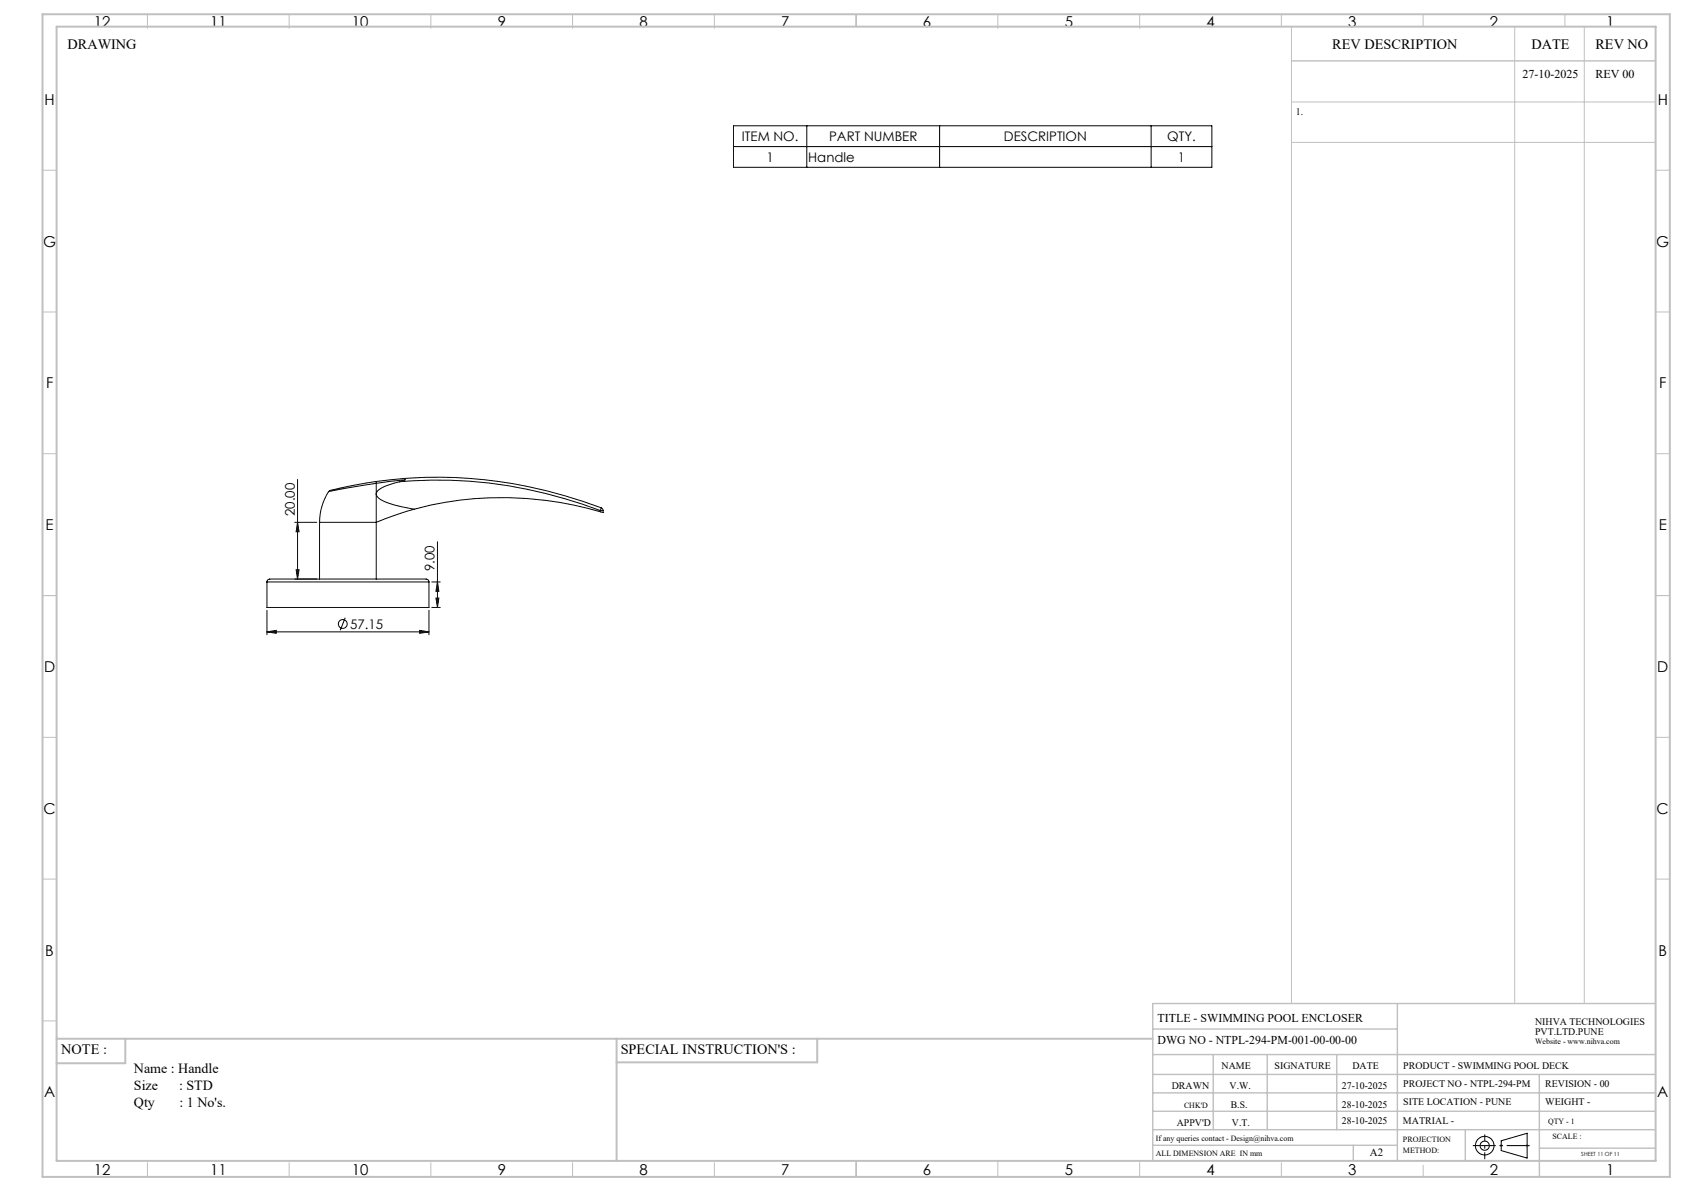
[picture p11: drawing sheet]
<svg xmlns="http://www.w3.org/2000/svg" width="594mm" height="420mm" viewBox="0 0 594 420" stroke-linecap="round" stroke-linejoin="round" font-family="sans-serif">
<g fill="none" stroke="#000" stroke-width=".35">
<path d="M258.7 44.4h168.8v14.6h-168.8zM258.7 51.7h168.8M284.6 44.4v14.6M331.4 44.4v14.6M406 44.4v14.6M105 169.1v35.1M115.9 173.3a20.8 20.8 0 0 0-3.2 10.9M116.5 172.9l-.6 .5M132.6 169.8l-9.9 1.7-6.1 1.4M132.6 169.8l.1 .6M132.7 174.2a3.4 3.4 0 0 0 2.7 2.6 43.3 43.3 0 0 0 10.7 2.8M132.7 174.2v10"/>
<path d="M132.7 170.4v3.8M132.7 170.4l-16.8 3M141 169.9l-6.2 2.1-1.4 .9-.7 1.3M141 169.9a158.2 158.2 0 0 1 70.7 10.1M142.7 168.7l.1 .5M142.7 168.7a161 161 0 0 1 69.4 10.4M142.7 168.7l-10.1 1.1M142.8 169.2l-1.8 .7M142.8 169.2l-10.1 1.2M146.1 179.6a121 121 0 0 1 65.6 .9M146.1 179.6l-6.6 2-6.8 2.6M212.1 179.1l-.4 .9"/>
<path d="M212.1 179.1l.6 .9M104 184.2h7.7M105 184.2l.5 3.3h-1zM112.7 184.2h20M112.7 184.2v20M132.7 184.2v20M154.3 191v23.2M211.7 180h1M211.7 180v.5M212.7 180v.8l-1-.3M94.2 215.2v8.6M94.2 205.2a1.51 1.51 0 0 1 2.1-1h54a1.02 1.02 0 0 1 1 1"/>
<path d="M94.2 205.2v9h57.1v-9M94.2 205.2h57.1M104 204.2h7.7M104.5 200.9h1l-.5 3.3zM121.8 217.8l-1.8 4.5M151.3 215.2v8.6M152.3 214.2h3M152.3 205.2h3M153.8 210.9h1l-.5 3.3zM154.3 205.2l.5 3.3h-1zM94.2 222.8l3.2-.5v1zM94.2 222.8h57.1"/>
<path d="M148 222.3l3.3 .5-3.3 .5zM529.5 402.3l9.2-2.7v8.8l-9.2-2.7z"/>
<circle cx="120.9" cy="220" r="1.55"/>
<circle cx="523.7" cy="404" r="1.62"/>
<circle cx="523.7" cy="404" r="3.3"/>
</g>
<g fill="none" stroke="#c0c0c0" stroke-width=".35">
<path d="M52 5v5M102 5v5M152 5v5M202 5v5M252 5v5M302 5v4.4M352 5v5M402 5v5M452 5v4.4M455.5 9.4v344.5M502 5v4.4M534.3 9.4v344.5"/>
<path d="M552 5v4.4M558.8 9.4v344.5M455.5 36h128.5M455.5 50.2h128.5M15 60h5M584 60h5M15 110h5M584 110h5M15 160h5M584 160h5M15 210h5M584 210h5"/>
<path d="M15 260h5M584 260h5M15 310h5M584 310h5M15 360h5M52 410v5M102 410v5M152 410v5M202 410v5M252 410v5M302 409.4v5.6M352 409.4v5.6"/>
<path d="M402 410v5M452 410v5M502 410.9v4.1M529 404h1M529.2 403.7l.7 .7M529.5 403.5v1M529.9 403.7l-.7 .7M538.1 404h1.1M538.3 403.7l.7 .7M538.7 403.5v1M539 403.7l-.7 .7"/>
</g>
<path d="M519.5 404h20.1" fill="none" stroke="#000" stroke-width=".35" stroke-dasharray="15.2 1.3 1.3 1.3" stroke-dashoffset="7.1" stroke-linecap="butt"/>
<path d="M523.7 408.8v-8.7" fill="none" stroke="#000" stroke-width=".35" stroke-dasharray="15.2 1.3 1.3 1.3" stroke-dashoffset="12.8" stroke-linecap="butt"/>
<g fill="none" stroke="#c0c0c0" stroke-width=".5">
<path d="M455.5 21.5h128.5M492.9 353.9v55.5M584 353.9h-177.4v55.5M406.6 371.9h177.4M406.6 378.9h177.4M406.6 362.9h86.3M428 371.9v26.5M447 371.9v26.5M471.5 371.9v26.5M543 378.9v36.1M406.6 391.9h177.4M406.6 385.4h177.4"/>
<path d="M406.6 398.4h177.4M516.9 398.4v11M406.6 403.9h86.3M477.3 403.9v5.5M543 404.9h41"/>
</g>
<path d="M15 5h574v410h-574zM20 9.4h564v400h-564zM20 366.3h386.6M44.2 366.3v8.6h-24.2M217.5 366.3v43.1M288.3 366.3v8.3h-70.8" fill="none" stroke="#c0c0c0" stroke-width=".7"/>
<g fill="#000">
<path d="M105 184.2l.5 3.3h-1zM104.5 200.9h1l-.5 3.3z"/>
<path d="M153.8 210.9h1l-.5 3.3zM154.3 205.2l.5 3.3h-1z"/>
<path d="M148 222.3l3.3 .5-3.3 .5zM94.2 222.8l3.2-.5v1z"/>
</g>
<g font-size="5.3">
<text x="33.1" y="9.5">12</text>
<text x="74.1" y="9.5">11</text>
<text x="124.1" y="9.5">10</text>
<text x="175.6" y="9.5">9</text>
<text x="225.6" y="9.5">8</text>
<text x="275.6" y="9.5">7</text>
<text x="325.6" y="9.5">6</text>
<text x="375.6" y="9.5">5</text>
<text x="425.6" y="9.5">4</text>
<text x="475.6" y="9.5">3</text>
<text x="525.6" y="9.5">2</text>
<text x="566.6" y="9.5">1</text>
<text x="15.7" y="37">H</text>
<text x="584.7" y="37">H</text>
<text x="15.2" y="87">G</text>
<text x="584.2" y="87">G</text>
<text x="16.2" y="137">F</text>
<text x="585.2" y="137">F</text>
<text x="16.1" y="187">E</text>
<text x="585.1" y="187">E</text>
<text x="15.5" y="237">D</text>
<text x="584.5" y="237">D</text>
<text x="15.4" y="287">C</text>
<text x="584.4" y="287">C</text>
<text x="16" y="337">B</text>
<text x="585" y="337">B</text>
<text x="15.5" y="387">A</text>
<text x="584.5" y="387">A</text>
<text x="33.1" y="414.5">12</text>
<text x="74.1" y="414.5">11</text>
<text x="124.1" y="414.5">10</text>
<text x="175.6" y="414.5">9</text>
<text x="225.6" y="414.5">8</text>
<text x="275.6" y="414.5">7</text>
<text x="325.6" y="414.5">6</text>
<text x="375.6" y="414.5">5</text>
<text x="425.6" y="414.5">4</text>
<text x="475.6" y="414.5">3</text>
<text x="525.6" y="414.5">2</text>
<text x="566.6" y="414.5">1</text>
</g>
<g font-size="5">
<text x="23.8" y="17.2">DRAWING</text>
<text x="470" y="17.4">REV DESCRIPTION</text>
<text x="540.2" y="17.4">DATE</text>
<text x="562.8" y="17.4">REV NO</text>
<text x="21.6" y="371.8">NOTE :</text>
<text x="218.9" y="371.8">SPECIAL INSTRUCTION'S :</text>
</g>
<g font-size="4.9">
<text x="47.3" y="378.4">Name : Handle</text>
<text x="47.3" y="384.3">Size</text>
<text x="63.2" y="384.3">: STD</text>
<text x="47.3" y="390.3">Qty</text>
<text x="63.3" y="390.3">: 1 No's.</text>
</g>
<g font-size="4.7">
<text x="261.7" y="49.7">ITEM NO.</text>
<text x="292.5" y="49.7">PART NUMBER</text>
<text x="354.1" y="49.7">DESCRIPTION</text>
<text x="411.7" y="49.7">QTY.</text>
<text x="270.4" y="57">1</text>
<text x="285.1" y="57">Handle</text>
<text x="415.5" y="57">1</text>
<text x="104" y="182" transform="rotate(-90 104 182)">20.00</text>
<text x="153.3" y="201.4" transform="rotate(-90 153.3 201.4)">9.00</text>
<text x="123.5" y="221.7">57.15</text>
</g>
<g font-size="4.2">
<text x="537.1" y="27.6">27-10-2025</text>
<text x="562.8" y="27.6">REV 00</text>
<text x="408.3" y="360.3">TITLE - SWIMMING POOL ENCLOSER</text>
<text x="408.3" y="368.2">DWG NO - NTPL-294-PM-001-00-00-00</text>
</g>
<text font-size="3.9" x="483.2" y="407.7">A2</text>
<g font-size="3.5">
<text x="457" y="40.6">1.</text>
<text x="541.5" y="361.3">NIHVA TECHNOLOGIES</text>
<text x="541.5" y="364.9">PVT.LTD.PUNE</text>
<text x="430.9" y="377">NAME</text>
<text x="449.6" y="377">SIGNATURE</text>
<text x="477" y="377">DATE</text>
<text x="495" y="377">PRODUCT - SWIMMING POOL DECK</text>
<text x="495" y="383.3">PROJECT NO - NTPL-294-PM</text>
<text x="545.1" y="383.3">REVISION - 00</text>
<text x="413.3" y="384.1">DRAWN</text>
<text x="433.7" y="384.1">V.W.</text>
<text x="473.4" y="384.1">27-10-2025</text>
<text x="495" y="389.8">SITE LOCATION - PUNE</text>
<text x="545.1" y="389.8">WEIGHT -</text>
<text x="434.1" y="390.6">B.S.</text>
<text x="473.4" y="390.6">28-10-2025</text>
<text x="415.1" y="396.9">APPV'D</text>
<text x="434.6" y="396.9">V.T.</text>
<text x="473.4" y="396.5">28-10-2025</text>
<text x="494.8" y="396.5">MATRIAL -</text>
</g>
<g font-size="2.8">
<text x="541.5" y="368.3">Website - www.nihva.com</text>
<text x="417.6" y="390.6">CHK'D</text>
<text x="546.1" y="396.5">QTY - 1</text>
<text x="547.6" y="401.7">SCALE :</text>
<text x="407.7" y="402.2">If any queries contact - Design@nihva.com</text>
<text x="407.7" y="407.7">ALL DIMENSION ARE IN mm</text>
<text x="494.8" y="402.7">PROJECTION</text>
<text x="494.8" y="406.5">METHOD:</text>
</g>
<text font-size="2" x="557.8" y="407.8">SHEET 11 OF 11</text>
</svg>
